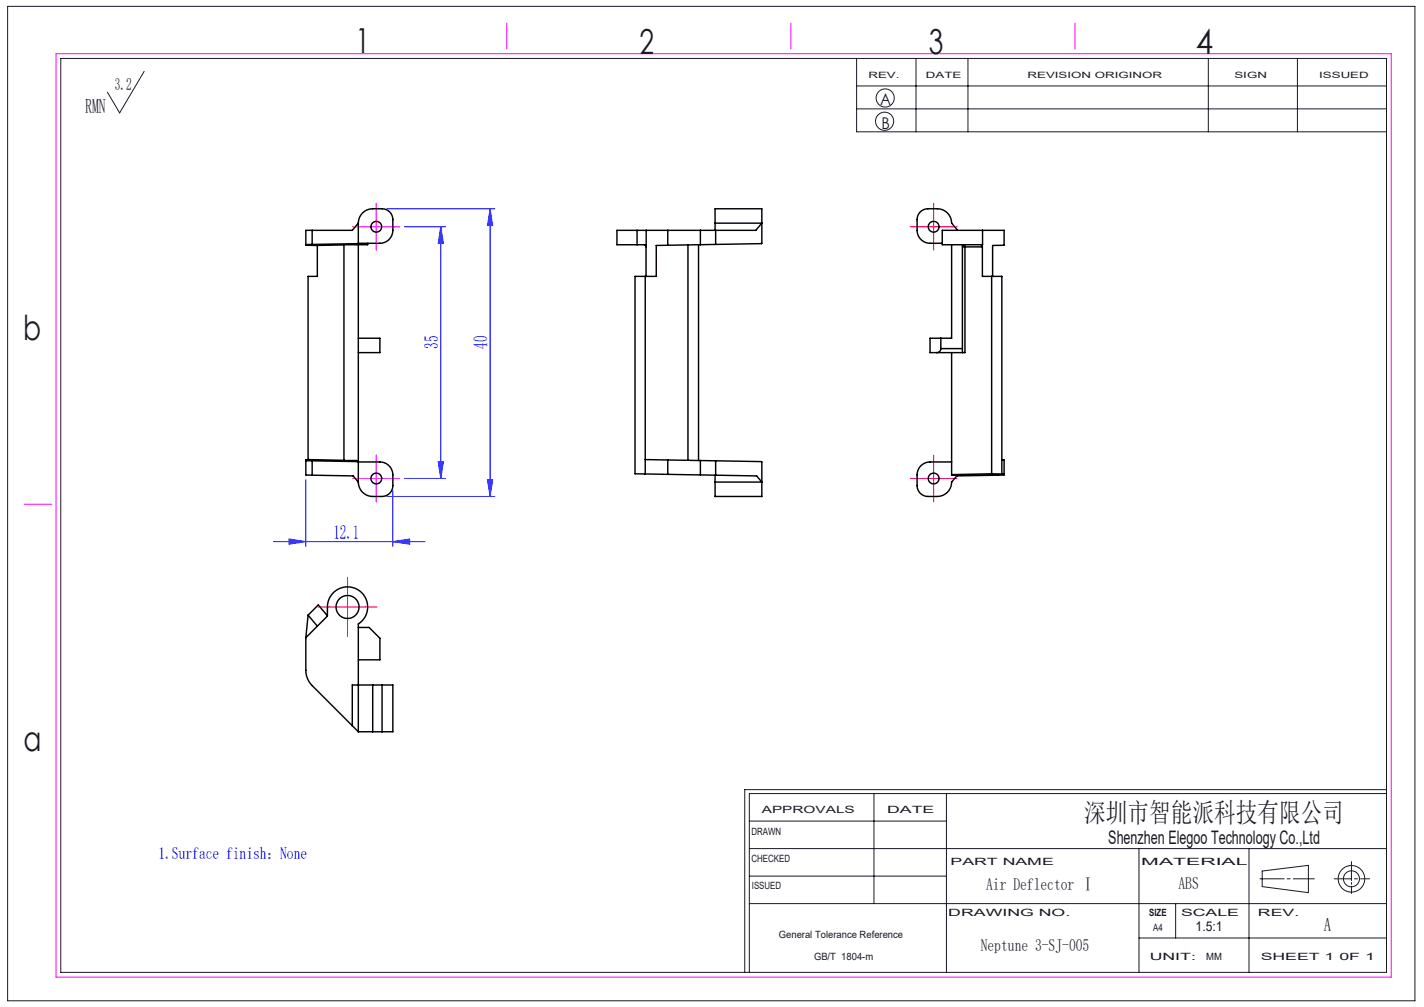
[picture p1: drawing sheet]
<svg xmlns="http://www.w3.org/2000/svg" width="297mm" height="210mm" viewBox="0 0 297 210" stroke-linecap="round" stroke-linejoin="round" font-family="sans-serif">
<g fill="none" stroke="#191924" stroke-width=".21">
<path d="M1.6 1.3h293.5v207.4h-293.5zM12.7 12.2h276.5v190.6h-276.5zM30.1 14.9l-5.1 8.6-2.6-4.3M178.7 12.2v15.3h110.5M178.7 17.9h110.5M191.1 12.2v15.3M201.9 12.2v15.3M252 12.2v15.3M270.6 12.2v15.3M178.7 22.7h110.5M156.3 177h132.9M156.3 171.2h41.1"/>
<path d="M182.3 165.5v22.9M197.4 165.5v37.3M237.6 177v25.8M260.5 177v25.8M281.9 179.7v4M289.2 165.5h-132.9v37.3M289.2 164.7h-133.9v38.1M156.3 188.4h132.9M156.3 182.7h41.1M237.6 195.6h51.6M245.2 188.4v7.2M262.8 183.3h5"/>
<path d="M263.3 181.6l9.6-1.1v5.7l-9.6-1.3zM268.5 183.3h.6M269.7 183.3h4.4M278.3 183.3h3.6M281.9 184v.4M281.9 184.8v1.5M282.5 183.3h.6M283.8 183.3h1.9"/>
<circle cx="184.5" cy="25.3" r="1.89"/>
<circle cx="184.6" cy="20.4" r="1.89"/>
<circle cx="281.9" cy="183.3" r="1.67"/>
<circle cx="281.9" cy="183.3" r="2.77"/>
</g>
<path d="M11.7 11.2h278.5v192.6h-278.5zM105.7 4.8v5.4M165 4.8v5.4M224.2 4.8v5.4M74.7 47.3h7.5M78.5 43.5v7.5M74.7 99.8h7.5M78.5 96v7.5M5.1 105.1h5.7" fill="none" stroke="#f0f" stroke-width=".21"/>
<g fill="none" stroke="#00f" stroke-width=".21">
<path d="M80.7 43.5h22.5M84.4 47.3h8.5M91.9 47.3v52.5M91.9 47.3l.6 3.5h-1.1zM102.2 43.5v60M102.2 43.5l.6 3.5h-1.1zM84.4 99.8h8.5M91.4 96.3h1.1l-.6 3.5zM57.1 112.9h31.6M60.3 112.4l3.5 .5-3.5 .6zM63.8 100v13.9M80.7 103.5h22.5"/>
<path d="M81.9 112.9l3.5-.5v1.1zM81.9 102.3v11.6M101.7 100h1.1l-.6 3.5z"/>
</g>
<g fill="none" stroke="#f00" stroke-width=".21" stroke-dasharray="30.5 1.3 1.3 1.3">
<path d="M74.7 47.3h-1.1M78.5 43.5v-1.1M78.5 51v1.2M82.2 47.3h1.2M191 47.3h-1.1M194.7 43.5v-1.1M194.7 51v1.2M198.5 47.3h1.1M74.7 99.8h-1.1M78.5 96v-1.1M82.2 99.8h1.2M191 99.8h-1.1"/>
<path d="M194.7 96v-1.1M198.5 99.8h1.1M78.5 103.5v1.2M194.7 103.5v1.2M68.7 126.6h-2.4M72.5 122.8v-2.4M72.5 130.3v2.4M76.2 126.6h2.4"/>
</g>
<path d="M74.7 47.3h7.5M78.5 43.5v7.5M191 47.3h7.5M194.7 43.5v7.5M74.7 99.8h7.5M78.5 96v7.5M191 99.8h7.5M194.7 96v7.5M68.7 126.6h7.5M72.5 122.8v7.5" fill="none" stroke="#f00" stroke-width=".21"/>
<path d="M74.7 47.3h-1.1M78.5 43.5v-1.1M78.5 51v1.2M82.2 47.3h1.2M74.7 99.8h-1.1M78.5 96v-1.1M82.2 99.8h1.2M78.5 103.5v1.2" fill="none" stroke="#f0f" stroke-width=".21" stroke-dasharray="30.5 1.3 1.3 1.3"/>
<g fill="#00f">
<path d="M91.9 47.3l.6 3.5h-1.1zM91.4 96.3h1.1l-.6 3.5zM102.2 43.5l.6 3.5h-1.1zM101.7 100h1.1l-.6 3.5z"/>
<path d="M60.3 112.4l3.5 .5-3.5 .6zM81.9 112.9l3.5-.5v1.1z"/>
</g>
<g fill="none" stroke="#000" stroke-width=".3">
<path d="M65.1 51h-1.3M65.1 48h-1.3v3.1l2.4 .1M65.1 48v3M66.2 51.2v6.4h-1.9v38.2M71.7 51.1l-5.5 .1M74.7 50.8l-9.6 .2M74.7 46.5a3 3 0 0 1 3-3 4.4 4.4 0 0 1 3.2 .4 2.25 2.25 0 0 1 1 1.9 5.5 5.5 0 0 1-.3 3.6 2.7 2.7 0 0 1-2.4 1.3h-4.5l-.3 .3h-2.7v45h2.7l.3 .3h4.5a2.7 2.7 0 0 1 2.7 2.7v2.3a2.25 2.25 0 0 1-2.2 2.2 5.7 5.7 0 0 1-3.3-.3l-.8-.5-.5-.8-.4-1.4M74.7 46.5v54M74.7 46.5l-1.2 1.5h-8.4M76.7 50.7v.3h-2M132.9 48h-4.2v3h4.2M132.9 48h13.2"/>
<path d="M132.9 48v3M134.5 51l.2 .5v6.1M134.5 51h.1M134.6 57.6v41.2M134.8 48v3h-1.9M139.3 48v3.1M143.5 51.1v44.9M145.7 51v45M146.1 48h3.2M146.1 51l-9.2 .2v6.4h-4.5v41.2l13.7 .2M146.1 48v3M149.1 46.5v-3h9.8v3"/>
<path d="M149.1 46.5h9.8M149.1 46.5v1.5M149.3 51h-3.2M149.3 48v3M158.9 46.5l-1.3 1.5h-8.3M158.9 46.5l-.1 4.3-9.5 .2M196.5 48h8.4v3h-8.4zM198.5 51v19.5h-4.5v3h6.7M199.7 48l-1.2-1.5a3 3 0 0 0-3-3 4.4 4.4 0 0 0-3.2 .4 2.25 2.25 0 0 0-1 1.9 5.5 5.5 0 0 0 .3 3.6 2.7 2.7 0 0 0 2.4 1.3h2.5M200.7 51.5h.6M201.3 51.5a.29 .29 0 0 0-.2-.5 .29 .29 0 0 0-.4 .3v21.4M201.3 51.5v22h-.6"/>
<path d="M201.3 51.5h3.6M204.6 51l.3 .5M204.9 51.5v6.1h4.1v41.2M204.9 48h4.5v3.1l-2.4 .1v6.4M206.8 57.6v41.2M74.7 70.5h4.5v3h-4.5M196.2 72.7a.84 .84 0 0 1-.8 .8M196.2 70.5v2.2M196.2 72.7h4.5M198.5 73.5v25.6h1.2l-1.2 1.4a3 3 0 0 1-3 3 4.4 4.4 0 0 1-3.2-.3 2.25 2.25 0 0 1-1-1.9 5.5 5.5 0 0 1 .3-3.6 2.7 2.7 0 0 1 2.4-1.4h4.5M200.7 72.7v.8M63.8 96l1.3 .1"/>
<path d="M64.3 95.8l-.5 .1v3.1l1.3 .1M64.3 95.8l7.4 .2M65.1 99.1l8.6 .1 1 1.3M65.1 96.1v3M65.1 96.1l9.6 .2M134.6 95.8l11.5 .2M139.3 95.9v3M146.1 96l3.2 .1M146.1 99l3.2 .1M146.1 96v3M149.1 99.1v1.4M149.3 96.1l9.5 .2 .1 4.2"/>
<path d="M149.3 96.1v3M149.3 99.1l8.5 .1 1.1 1.3M206.8 98.8l-8.3 .2M206.8 98.8h2.2M209 95.8l.4 .1v3.1l-9.8 .2M209 98.8l.4 .1M149.1 100.5v3h9.8v-3M149.1 100.5h9.8M63.8 133l4.5-4.5a5.7 5.7 0 0 1 .8-4.5 4.2 4.2 0 0 1 6.5-.3 4.2 4.2 0 0 1-.9 6.4v22.5M63.8 133v6.8a4.5 4.5 0 0 0 1.3 3.2l9.6 9.6M64.3 128.3l2.1-2.1 1.9 2.2M64.3 128.3l1.9 2.3"/>
<path d="M64.3 128.3l-.5 4.7M74.7 130.9h2.3l2.2 2.2v4.5h-4.5M74.7 152.6h3M77.7 142.9h-4.2v8.4M77.7 142.9v9.7M77.7 152.6h2M77.7 142.9h2M79.7 142.9h2.2v9.7h-2.2M79.7 142.9v9.7"/>
<circle cx="78.5" cy="47.3" r="1.12"/>
<circle cx="194.7" cy="47.3" r="1.12"/>
<circle cx="78.5" cy="99.8" r="1.12"/>
<circle cx="194.7" cy="99.8" r="1.13"/>
<circle cx="72.5" cy="126.6" r="2.4"/>
</g>
<g font-size="7.2" fill="#191924">
<text x="74.1" y="11">1</text>
<text x="133.4" y="11.2">2</text>
<text x="193.7" y="11.3">3</text>
<text x="249.4" y="11.3">4</text>
<text x="4.8" y="70.9">b</text>
<text x="4.9" y="156.5">a</text>
</g>
<text font-size="5.6" fill="#191924" x="226.2" y="171.5">深圳市智能派科技有限公司</text>
<text font-size="4.2" fill="#191924" x="17.8" y="23.5">RMN</text>
<g font-size="4.1" fill="#00f">
<text x="91.4" y="72.8" transform="rotate(-90 91.4 72.8)">35</text>
<text x="101.6" y="72.8" transform="rotate(-90 101.6 72.8)">40</text>
<text x="69.5" y="112.4">12.1</text>
</g>
<g font-size="3.9" fill="#191924">
<text x="231.2" y="176">Shenzhen Elegoo Technology Co.,Ltd</text>
<text x="276.1" y="194.2">A</text>
</g>
<g font-size="3.5" fill="#191924">
<text x="24" y="18.7">3.2</text>
<text x="205.7" y="185.7">Air Deflector Ⅰ</text>
<text x="245.8" y="185.4">ABS</text>
<text x="204.6" y="198.4">Neptune 3-SJ-005</text>
</g>
<text font-size="3.5" fill="#00f" x="33" y="179.1">1.Surface finish：None</text>
<g font-size="3.4" fill="#191924">
<text x="183.6" y="22">A</text>
<text x="183.8" y="27">B</text>
</g>
<text font-size="2.8" fill="#191924" x="249.4" y="194.2">1.5:1</text>
<g font-size="2.1" fill="#191924">
<text x="158.9" y="169.5">APPROVALS</text>
<text x="185" y="169.5">DATE</text>
<text x="156.7" y="174.2">DRAWN</text>
<text x="156.7" y="179.7">CHECKED</text>
<text x="156.8" y="185.4">ISSUED</text>
<text x="198.2" y="180.4">PART NAME</text>
<text x="238" y="180.4">MATERIAL</text>
<text x="197.8" y="191">DRAWING NO.</text>
<text x="239.7" y="191">SIZE</text>
<text x="246.3" y="191">SCALE</text>
<text x="262.4" y="191">REV.</text>
<text x="162.4" y="195.6">General Tolerance Reference</text>
<text x="240.5" y="194.1">A4</text>
<text x="169.8" y="200.2">GB/T 1804-m</text>
<text x="239.8" y="200.2">UNIT:</text>
<text x="251.6" y="200.2">MM</text>
<text x="262.9" y="200.2">SHEET 1 0F 1</text>
</g>
<g font-size="1.8" fill="#191924">
<text x="181.1" y="16.3">REV.</text>
<text x="193.1" y="16.3">DATE</text>
<text x="214.3" y="16.3">REVISION ORIGINOR</text>
<text x="257.5" y="16.3">SIGN</text>
<text x="275.1" y="16.3">ISSUED</text>
</g>
</svg>
